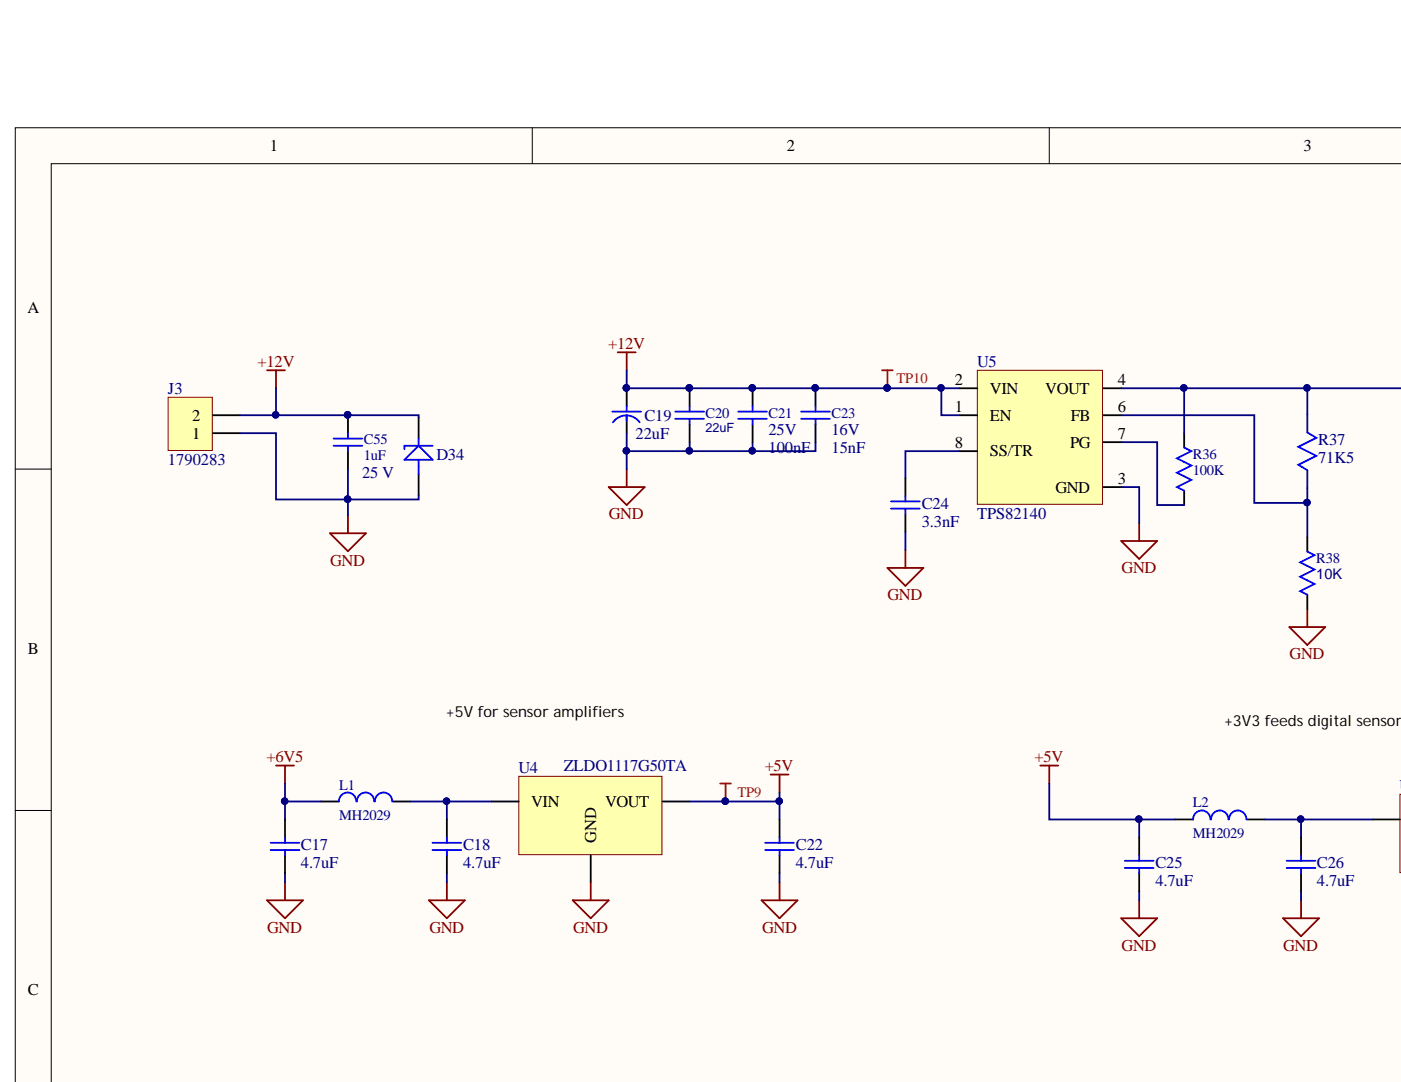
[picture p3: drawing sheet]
<svg xmlns="http://www.w3.org/2000/svg" width="186mm" height="144mm" viewBox="0 0 186 144" stroke-linecap="round" stroke-linejoin="round" font-family="sans-serif">
<g fill="#fffcf8" stroke="#000" stroke-width=".13">
<path d="M2 17h184.3v127h-184.3z"/>
<path d="M6.8 21.8h179.5v122.2h-179.5z"/>
</g>
<path d="M70.8 17v4.8M139.5 17v4.8M2 62.4h4.8M2 107.8h4.8" fill="none" stroke="#000" stroke-width=".13"/>
<path d="M102.4 103h2.4M103.6 103v2.4" fill="none" stroke="#800000" stroke-width=".24"/>
<path d="M69 103.3h19v10.4h-19z" fill="#ffffb0" stroke="#800000" stroke-width=".13"/>
<path d="M65.4 106.6h3.6M78.5 113.8v3.6M88.1 106.6h3.6" fill="none" stroke="#000" stroke-width=".24"/>
<path d="M138.3 101.8h2.4M139.5 101.8v2.4" fill="none" stroke="#800000" stroke-width=".24"/>
<path d="M186.1 105.7h.2v10.4h-.2z" fill="#ffffb0" stroke="#800000" stroke-width=".13"/>
<path d="M182.5 109h3.6" fill="none" stroke="#000" stroke-width=".24"/>
<path d="M36.7 101.8h2.4M37.9 101.8v2.4" fill="none" stroke="#800000" stroke-width=".24"/>
<path d="M129.9 49.3h16.7v17.8h-16.7z" fill="#ffffb0" stroke="#800000" stroke-width=".13"/>
<g fill="none" stroke="#000" stroke-width=".24">
<path d="M83.3 51.6v2.4M83.3 55.2v2.4M91.7 51.6v2.4M91.7 56.4v2.4M127.6 51.6h2.3M127.6 55.2h2.3M146.7 51.6h2.4M146.7 55.2h2.4M146.7 58.8h2.4M157.4 57.6v1.9M127.6 60h2.3M146.7 64.8h2.4"/>
<path d="M157.4 65.3v1.9M42.7 106.6h2.4M52.2 106.6h2.4M156.2 109h2.4M165.8 109h2.4"/>
</g>
<g fill="none" stroke="#800000" stroke-width=".24">
<path d="M82.1 46.9h2.4M83.3 46.9v2.4M118 75.5h4.8l-2.4 2.4zM120.4 73.2v2.3M149.1 72h4.7l-2.3 2.4zM151.5 69.6v2.4M35.5 119.8h4.8l-2.4 2.4zM37.9 117.4v2.4M57 119.8h4.8l-2.4 2.4zM59.4 117.4v2.4M76.1 119.8h4.8l-2.4 2.4zM78.5 117.4v2.4"/>
<path d="M101.3 119.8h4.7l-2.4 2.4zM103.6 117.4v2.4M151.5 119.8v2.4M173 119.8v2.4M149.1 122.2h4.7l-2.3 2.3zM170.6 122.2h4.8l-2.4 2.3z"/>
</g>
<path d="M117.3 49.3h1.4M118 49.3v2.3M95.8 104.2h1.4M96.5 104.2v2.4" fill="none" stroke="#f00" stroke-width=".24"/>
<g fill="#000080" stroke="#000080" stroke-width=".13">
<circle cx="117.9" cy="51.6" r=".43"/>
<circle cx="96.4" cy="106.6" r=".43"/>
<circle cx="83.3" cy="51.6" r=".43"/>
<circle cx="91.6" cy="51.6" r=".43"/>
</g>
<g fill="none" stroke="#00f" stroke-width=".24">
<path d="M81.4 54.8h3.8M83.3 54v.8M83.3 55.2v.8M85 56.2a2.17 2.17 0 0 0-3.5 0M89.8 54.8h3.8M89.8 55.7h3.8M91.7 54v.8M91.7 55.7v.7M157.4 59.5l1 .5-1.9 1 1.9 .9-1.9 1 1.9 .9-1.9 1 .9 .5M47.4 106.6a1.15 1.15 0 0 0-1.2-1.2 1.15 1.15 0 0 0-1.1 1.2M49.8 106.6a1.15 1.15 0 0 0-1.2-1.2 1.15 1.15 0 0 0-1.1 1.2M52.1 106.6a1.15 1.15 0 0 0-1.1-1.2 1.15 1.15 0 0 0-1.2 1.2"/>
<path d="M160.9 109a1.15 1.15 0 0 0-1.1-1.2 1.15 1.15 0 0 0-1.2 1.2M163.3 109a1.15 1.15 0 0 0-1.1-1.2 1.15 1.15 0 0 0-1.2 1.2M165.7 109a1.15 1.15 0 0 0-1.1-1.2 1.15 1.15 0 0 0-1.2 1.2"/>
</g>
<path d="M22.4 52.8h5.8v7.1h-5.8z" fill="#ffffb0" stroke="#800000" stroke-width=".13"/>
<g fill="none" stroke="#000" stroke-width=".24">
<path d="M28.3 55.2h3.6M28.3 57.6h3.6M46.3 55.2v2.4M55.7 55.5v2.8M100.1 51.6v2.4M100.1 56.4v2.4M108.4 51.6v2.4M108.4 56.4v2.4M46.3 60v2.4M55.7 63v2.9M120.4 63.6v2.4M120.4 68.4v2.4"/>
<path d="M173.8 71.5v1.9M173.8 79.1v1.9M37.9 109v2.4M37.9 113.8v2.4M59.4 109v2.4M59.4 113.8v2.4M103.6 109v2.4M103.6 113.8v2.4M151.5 111.4v2.4M151.5 116.2v2.4M173 111.4v2.4M173 116.2v2.4"/>
</g>
<path d="M35.5 49.3h2.4M36.7 49.3v2.3M43.9 70.9h4.8l-2.4 2.4zM46.3 68.5v2.4M80.9 64.8h4.8l-2.4 2.4zM83.3 62.4v2.4M171.4 83.4h4.8l-2.4 2.4zM173.8 81v2.4" fill="none" stroke="#800000" stroke-width=".24"/>
<g fill="#000080" stroke="#000080" stroke-width=".13">
<circle cx="46.2" cy="55.2" r=".43"/>
<circle cx="59.4" cy="106.6" r=".43"/>
<circle cx="37.8" cy="106.6" r=".43"/>
<circle cx="96.4" cy="106.6" r=".43"/>
<circle cx="103.6" cy="106.6" r=".43"/>
<circle cx="172.9" cy="109" r=".43"/>
<circle cx="151.4" cy="109" r=".43"/>
<circle cx="157.4" cy="51.6" r=".43"/>
<circle cx="125.1" cy="51.6" r=".43"/>
<circle cx="91.6" cy="60" r=".43"/>
<circle cx="100" cy="60" r=".43"/>
<circle cx="36.6" cy="55.2" r=".43"/>
<circle cx="83.3" cy="60" r=".43"/>
<circle cx="83.3" cy="51.6" r=".43"/>
<circle cx="91.6" cy="51.6" r=".43"/>
<circle cx="100" cy="51.6" r=".43"/>
<circle cx="108.4" cy="51.6" r=".43"/>
<circle cx="117.9" cy="51.6" r=".43"/>
<circle cx="173.8" cy="51.6" r=".43"/>
<circle cx="46.2" cy="66.4" r=".43"/>
<circle cx="173.8" cy="66.8" r=".43"/>
</g>
<g fill="none" stroke="#00f" stroke-width=".24">
<path d="M44.3 58.3h3.9M44.3 59.3h3.9M46.3 57.6v.7M46.3 59.3v.7M55.7 58.3v1M57.5 59.3h-3.7v.5M98.1 55.7h3.9M98.1 54.8h3.9M100.1 54v.8M100.1 55.7v.7M106.5 55.7h3.8M106.5 54.8h3.8"/>
<path d="M108.4 54v.8M108.4 55.7v.7M173.8 57.5l1.2 .7-2.4 1.2 2.4 1.2-2.4 1.2 1.2 .7M53.8 61.2l1.9-1.9 1.8 1.9zM55.7 61.2v1.8M118.5 66.7h3.8M118.5 67.7h3.8M120.4 66v.7M120.4 67.7v.7M173.8 73.4l1 .5-1.9 .9 1.9 1-1.9 .9 1.9 1-1.9 .9 .9 .5M36 112.1h3.8M36 113.1h3.8"/>
<path d="M37.9 111.4v.7M37.9 113.1v.7M57.5 112.1h3.8M57.5 113.1h3.8M59.4 111.4v.7M59.4 113.1v.7M101.7 112.1h3.9M101.7 113.1h3.9M103.6 111.4v.7M103.6 113.1v.7M149.5 114.5h3.9M149.5 115.5h3.9"/>
<path d="M151.5 113.8v.7M151.5 115.5v.7M171.1 114.5h3.8M171.1 115.5h3.8M173 113.8v.7M173 115.5v.7"/>
</g>
<path d="M173.8 55.1v2.4M173.8 62.5v2.4" fill="none" stroke="#11037f" stroke-width=".24"/>
<g fill="none" stroke="#000080" stroke-width=".24">
<path d="M31.9 57.6h4.8v8.8h19v-.5M36.7 51.6v3.6h-4.8M36.7 55.2h19v.3M83.3 57.6v2.4h25.1v-1.2M83.3 49.3v2.3h44.3M91.7 58.8v1.2M100.1 58.8v1.2M125.2 51.6v3.6h2.4M149.1 58.8h4.7v8.4h3.6M149.1 51.6h37.2M149.1 55.2h17.7v11.7h7v4.6M157.4 51.6v6"/>
<path d="M173.8 51.6v3.5M46.3 62.4v6.1M83.3 60v2.4M120.4 70.8v2.4M127.6 60h-7.2v3.6M149.1 64.8h2.4v4.8M173.8 64.9v2M37.9 104.2v2.4h4.8M37.9 106.6v2.4M37.9 116.2v1.2M54.6 106.6h10.8M59.4 106.6v2.4"/>
<path d="M59.4 116.2v1.2M91.7 106.6h11.9M103.6 105.4v3.6M103.6 116.2v1.2M139.5 104.2v4.8h16.7M151.5 109v2.4M151.5 118.6v1.2M168.2 109h14.3M173 109v2.4M173 118.6v1.2"/>
</g>
<g font-size="2.2">
<text x="35.9" y="20.1">1</text>
<text x="104.6" y="20.1">2</text>
<text x="173.3" y="20.1">3</text>
<text x="3.6" y="41.6">A</text>
<text x="127" y="51.2">2</text>
<text x="131.6" y="52.3">VIN</text>
<text x="139" y="52.3">VOUT</text>
<text x="148.6" y="51.2">4</text>
<text x="25.5" y="56">2</text>
<text x="25.5" y="58.4">1</text>
<text x="127" y="54.8">1</text>
<text x="127" y="59.5">8</text>
<text x="131.6" y="56">EN</text>
<text x="142.3" y="59.5">PG</text>
<text x="142.4" y="56">FB</text>
<text x="148.6" y="54.8">6</text>
<text x="148.6" y="58.4">7</text>
<text x="131.6" y="60.7">SS/TR</text>
<text x="140.3" y="65.5">GND</text>
<text x="148.6" y="64.4">3</text>
<text x="3.7" y="87">B</text>
<text x="70.6" y="107.3">VIN</text>
<text x="80.4" y="107.3">VOUT</text>
<text x="79.3" y="112.1" transform="rotate(-90 79.3 112.1)">GND</text>
<text x="3.7" y="132.4">C</text>
</g>
<g font-size="2.2" fill="#800000">
<text x="80.9" y="46.4">+12V</text>
<text x="34.3" y="48.8">+12V</text>
<text x="80.9" y="69.1">GND</text>
<text x="43.9" y="75.3">GND</text>
<text x="149.1" y="76.3">GND</text>
<text x="118" y="79.8">GND</text>
<text x="171.5" y="87.7">GND</text>
<text x="35.4" y="101.4">+6V5</text>
<text x="137.5" y="101.4">+5V</text>
<text x="101.7" y="102.6">+5V</text>
<text x="35.5" y="124.1">GND</text>
<text x="57.1" y="124.1">GND</text>
<text x="76.2" y="124.1">GND</text>
<text x="101.3" y="124.1">GND</text>
<text x="149.1" y="126.5">GND</text>
<text x="170.6" y="126.5">GND</text>
</g>
<g font-size="2.2" fill="#000080">
<text x="22.3" y="52.3">J3</text>
<text x="129.9" y="48.8">U5</text>
<text x="84.5" y="58.4">22uF</text>
<text x="85.7" y="56">C19</text>
<text x="102.2" y="57.8">25V</text>
<text x="110.6" y="57.8">16V</text>
<text x="175.3" y="59.2">R37</text>
<text x="22.3" y="61.9">1790283</text>
<text x="48.1" y="63.6">25 V</text>
<text x="58" y="61.1">D34</text>
<text x="102.2" y="60.3">100nF</text>
<text x="110.6" y="60.3">15nF</text>
<text x="175.3" y="61.6">71K5</text>
<text x="122.6" y="67.7">C24</text>
<text x="122.6" y="70.1">3.3nF</text>
<text x="129.9" y="69.1">TPS82140</text>
<text x="68.9" y="102.8">U4</text>
<text x="74.9" y="102.6">ZLDO1117G50TA</text>
<text x="186.1" y="105.2">U</text>
<text x="40" y="113.1">C17</text>
<text x="61.6" y="113.1">C18</text>
<text x="105.8" y="113.1">C22</text>
<text x="40" y="115.5">4.7uF</text>
<text x="61.6" y="115.5">4.7uF</text>
<text x="105.8" y="115.5">4.7uF</text>
<text x="153.6" y="115.5">C25</text>
<text x="153.6" y="117.9">4.7uF</text>
<text x="175.1" y="115.5">C26</text>
<text x="175.1" y="117.9">4.7uF</text>
</g>
<g font-size="2">
<text x="59.3" y="95.4">+5V forsensoramplifiers</text>
<text x="162.7" y="96.6">+3V3 feedsdigital sensor</text>
</g>
<g font-size="1.9" fill="#f00">
<text x="119.2" y="51">TP10</text>
<text x="98" y="106">TP9</text>
</g>
<g font-size="1.9" fill="#000080">
<text x="48.4" y="59.1">C55</text>
<text x="93.8" y="55.6">C20</text>
<text x="102.2" y="55.6">C21</text>
<text x="110.6" y="55.6">C23</text>
<text x="48.4" y="61.2">1uF</text>
<text x="158.6" y="61.1">R36</text>
<text x="158.6" y="63.2">100K</text>
<text x="175" y="74.8">R38</text>
<text x="175" y="77">10K</text>
<text x="45.1" y="105">L1</text>
<text x="158.6" y="107.4">L2</text>
<text x="45.1" y="109.1">MH2029</text>
<text x="158.6" y="111.5">MH2029</text>
</g>
<text font-size="1.7" fill="#000080" x="93.8" y="57.5">22uF</text>
</svg>
